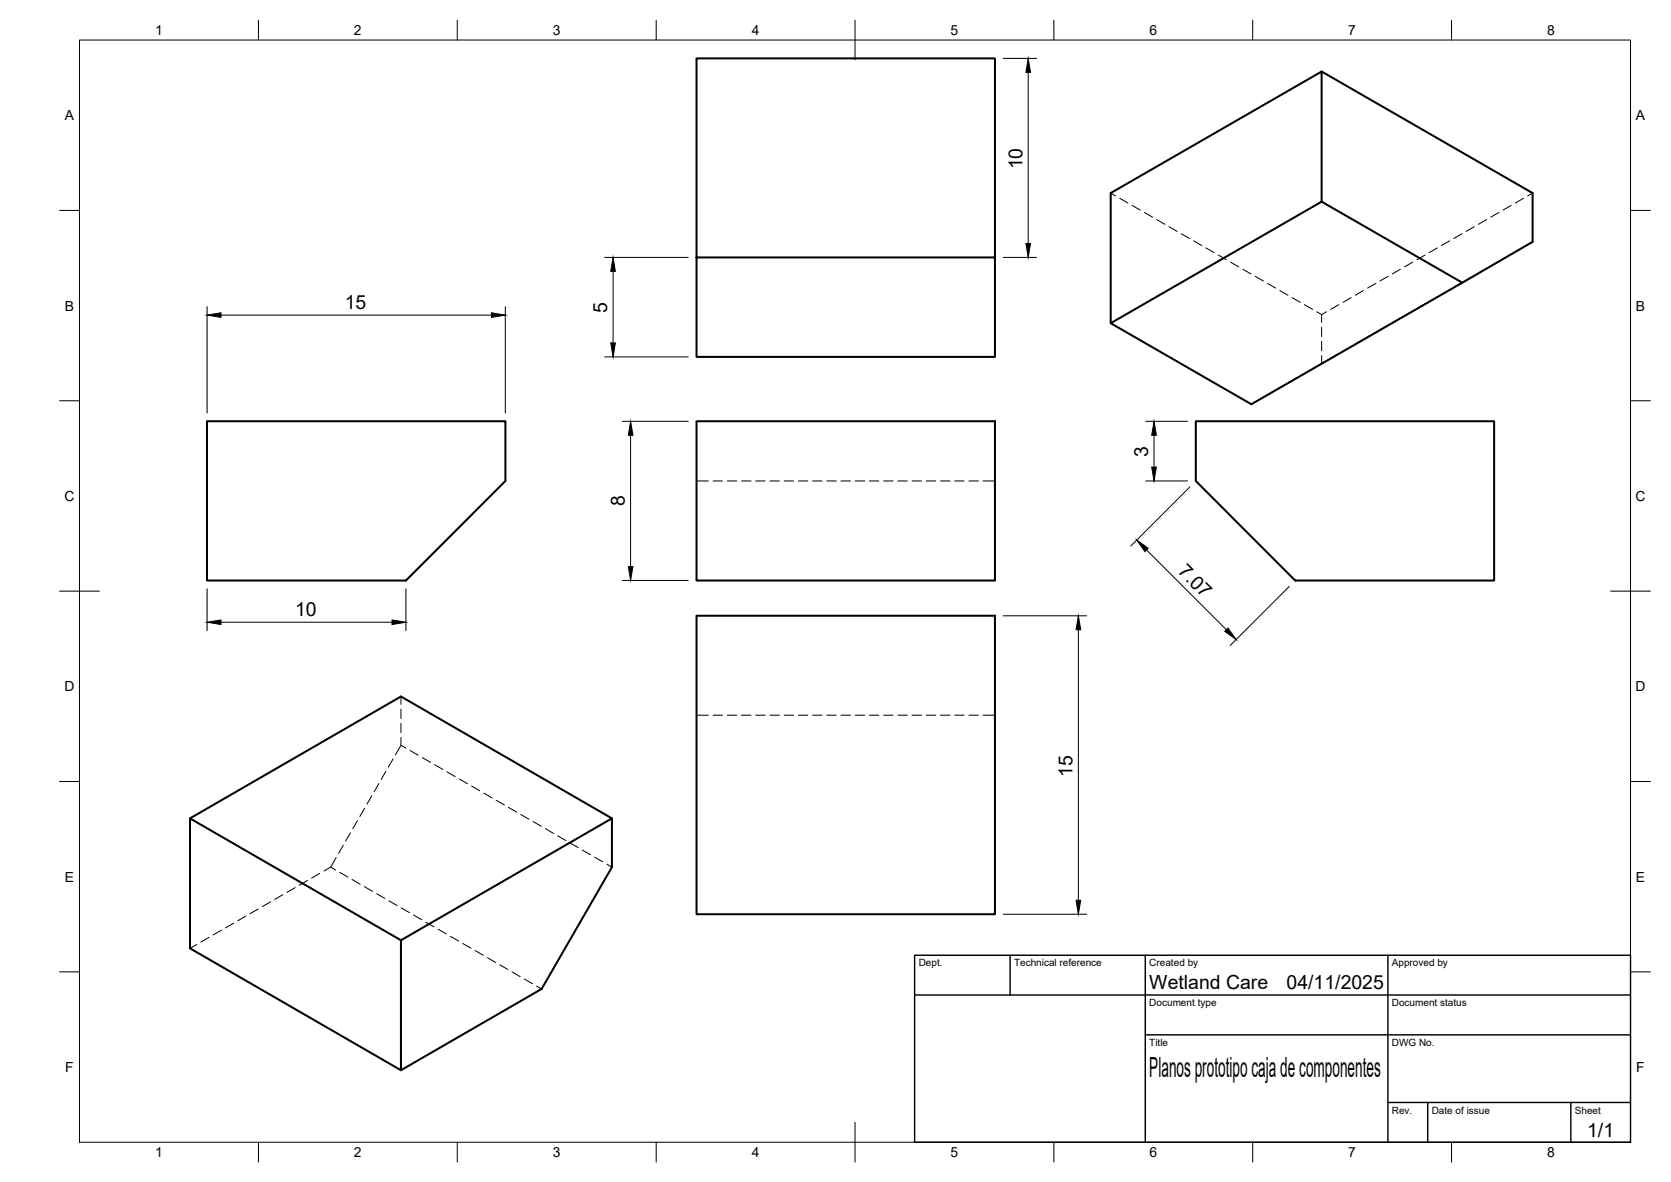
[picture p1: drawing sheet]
<svg xmlns="http://www.w3.org/2000/svg" width="420mm" height="297mm" viewBox="0 0 420 297" stroke-linecap="round" stroke-linejoin="round" font-family="sans-serif">
<!-- layer: Hidden -->
<g fill="none" stroke="#000" stroke-width=".25">
<path d="M279.3 48.5l1.2 .7M281.5 49.8l2.1 1.2M284.6 51.6l2.1 1.2M287.7 53.4l2.1 1.2M290.8 55.2l2.1 1.2M293.9 57l2.1 1.2M297 58.7l2.1 1.2M367.6 58.7l-2.1 1.2M370.7 57l-2.1 1.2M373.8 55.2l-2.1 1.2M376.9 53.4l-2.1 1.2M380 51.6l-2.1 1.2"/>
<path d="M383.1 49.8l-2.1 1.2M385.4 48.5l-1.3 .7M300.1 60.5l2.1 1.2M303.2 62.3l2.1 1.2M306.3 64.1l2.1 1.2M309.4 65.9l2.1 1.2M312.5 67.7l2.1 1.1M315.6 69.4l2.1 1.2M318.7 71.2l2.1 1.2M321.8 73l2 1.2M324.9 74.8l2 1.2M328 76.6l2.1 1.2"/>
<path d="M331.1 78.3l1.2 .8v1.9M333.5 78.3l-1.2 .8M336.7 76.6l-2.1 1.2M339.7 74.8l-2 1.2M342.8 73l-2 1.2M345.9 71.2l-2 1.2M349 69.4l-2 1.2M352.1 67.7l-2 1.1M352.1 79.9l-2 1.2M355.2 65.9l-2 1.2M355.2 78.1l-2 1.2M358.3 64.1l-2 1.2"/>
<path d="M358.3 76.4l-2 1.1M361.4 62.3l-2.1 1.2M361.4 74.6l-2.1 1.2M364.5 60.5l-2 1.2M364.5 72.8l-2 1.2M367.6 71l-2.1 1.2M370.7 69.2l-2.1 1.2M373.8 67.4l-2.1 1.2M376.9 65.7l-2.1 1.2M380 63.9l-2.1 1.2M383.1 62.1l-2.1 1.2M385.4 60.8l-1.3 .7"/>
<path d="M319.9 98.5l-2.1 1.2M323 96.8l-2.1 1.1M326.1 95l-2.1 1.1M329.1 93.2l-2 1.2M332.3 89.4v1.9l-2.1 1.3M332.3 82.2v2.4M332.3 85.8v2.4M333.5 90.6l-1.2 .7M336.7 88.8l-2.1 1.2M339.7 87l-2 1.2M342.8 85.3l-2 1.2M345.9 83.5l-2 1.2"/>
<path d="M349 81.7l-2 1.2M316.8 100.3l-2.2 1.3M175.1 120.9h3M179.3 120.9h2.4M182.9 120.9h2.4M186.4 120.9h2.4M190 120.9h2.4M193.6 120.9h2.4M197.2 120.9h2.3M200.7 120.9h2.4M204.3 120.9h2.4M207.9 120.9h2.4"/>
<path d="M211.5 120.9h2.3M215 120.9h2.4M218.6 120.9h2.4M222.2 120.9h2.4M225.8 120.9h2.3M229.3 120.9h2.4M232.9 120.9h2.4M236.5 120.9h2.4M240.1 120.9h2.3M243.6 120.9h2.4M247.2 120.9h3M100.8 175v2"/>
<path d="M100.8 178.2v2.4M175.1 179.7h3M179.3 179.7h2.4M182.9 179.7h2.4M186.4 179.7h2.4M190 179.7h2.4M193.6 179.7h2.4M197.2 179.7h2.3M200.7 179.7h2.4M204.3 179.7h2.4M207.9 179.7h2.4M211.5 179.7h2.3"/>
<path d="M215 179.7h2.4M218.6 179.7h2.4M222.2 179.7h2.4M225.8 179.7h2.3M229.3 179.7h2.4M232.9 179.7h2.4M236.5 179.7h2.4M240.1 179.7h2.3M243.6 179.7h2.4M247.2 179.7h3M95.2 196.9l-1.1 2.1M97 193.8l-1.2 2.1"/>
<path d="M98.8 190.7l-1.2 2.1M100.8 185.3v2l-1.4 2.4M100.8 181.8v2.3M100.8 187.3l1.3 .7M103.1 188.6l2.1 1.2M106.2 190.4l2.1 1.2M109.3 192.2l2.1 1.2M112.4 194l2 1.2M115.5 195.8l2 1.1M118.6 197.5l2 1.2M121.7 199.3l2 1.2M80.4 219.5l-2.1 1.2"/>
<path d="M83.1 217.9l-1.7 1M83.1 217.9l1.3 .7M84.5 215.5l-1.4 2.4M85.4 219.2l2.1 1.2M86.3 212.4l-1.2 2.1M88.1 209.3l-1.2 2.1M89.9 206.2l-1.2 2.1M91.7 203.1l-1.2 2.1M93.5 200l-1.2 2.1M124.8 201.1l2 1.2M127.8 202.9l2.1 1.2M130.9 204.7l2.1 1.2"/>
<path d="M134 206.5l2.1 1.2M137.1 208.2l2.1 1.3M140.2 210l2.1 1.2M143.3 211.8l2.1 1.2M146.4 213.6l2.1 1.2M149.5 215.4l2.1 1.2M152.6 217.2l1.3 .7M49.5 237.3l-1.7 1M52.6 235.5l-2.1 1.3M55.7 233.8l-2.1 1.2M58.8 232l-2.1 1.2M61.8 230.2l-2 1.2"/>
<path d="M64.9 228.4l-2 1.2M68 226.6l-2 1.2M71.1 224.8l-2 1.2M74.2 223.1l-2 1.1M77.3 221.3l-2.1 1.2M88.5 221l2.1 1.2M91.6 222.8l2.1 1.2M94.7 224.6l2.1 1.2M97.8 226.4l2.1 1.2M100.9 228.2l2.1 1.1M104 229.9l2 1.2M107.1 231.7l2 1.2"/>
<path d="M110.2 233.5l2 1.2M113.3 235.3l2 1.2M116.4 237.1l2 1.2M119.5 238.9l2 1.2M122.6 240.7l2 1.2M125.6 242.5l2.1 1.1M128.7 244.2l2.1 1.2M131.8 246l2.1 1.2M134.9 247.8l1.3 .7"/>
</g>
<!-- layer: Visible -->
<path d="M332.3 18l53.1 30.5v12.3l-70.8 40.8-35.3-20.4v-32.7l53-30.5v32.7l-53 30.5M332.3 50.7l35.4 20.3M175.1 64.7h75.1v25h-75.1v-75h75.1v50M52 105.9h75.1v15l-25 25h-50.1zM175.1 105.9h75.1v40h-75.1zM300.7 105.9h75v40h-50l-25-25zM175.1 154.7h75.1v75.1h-75.1zM47.8 205.7l53 30.6v32.7l-53-30.7v-32.6l53-30.7 53.1 30.7-53.1 30.6M153.9 205.7v12.2l-17.7 30.6-35.4 20.5" fill="none" stroke="#000" stroke-width=".51"/>
<!-- layer: BORDER -->
<g fill="none" stroke="#000" stroke-width=".25">
<path d="M20 10.1h390v276.9h-390zM65 5.1v5M115 5.1v5M165 5.1v5M215 5.1v10M265 5.1v5M315 5.1v5M365 5.1v5M15 52.9h5M410 52.9h5M15 100.7h5M410 100.7h5"/>
<path d="M15 148.6h10M405 148.6h10M15 196.4h5M410 196.4h5M15 244.2h5M410 244.2h5M65 287v5M115 287v5M165 287v5M215 282.1v9.9M265 287v5M315 287v5"/>
<path d="M365 287v5"/>
</g>
<!-- layer: TITLEBLOCK -->
<path d="M230 240.1h180v46.9h-180zM230 250h180M254 240.1v9.9M288 240.1v46.9M349 240.1v46.9M288 260.1h122M349 277.1h61M359 277.1v9.9M395 277.1v9.9" fill="none" stroke="#000" stroke-width=".36"/>
<!-- layer: FD_Dimensions -->
<g fill="none" stroke="#000" stroke-width=".25">
<path d="M252.2 14.7h8.4M258.5 18.2v43M52.1 77.1v26.7M55.6 79.2h68M127.1 77.1v26.7M152 64.7h21.1M154.2 68.2v18M252.2 64.7h8.4M152 89.7h21.1M156.5 105.9h16.6M158.6 109.4v33M288.1 105.9h10.5"/>
<path d="M290.2 109.4v8M288.1 120.9h10.5M288.3 138.2l20.1 20M299.2 122.4l-14.9 14.8M52.1 148v10.5M55.6 156.4h43M102.1 148v10.5M156.5 145.9h16.6M252.2 154.8h21M271.1 158.2v68M324.2 147.4l-14.9 14.8M252.2 229.8h21"/>
</g>
<g fill="#000" stroke="#000" stroke-width=".25">
<path d="M258.5 14.7l.6 3.5h-1.1zM52.1 79.2l3.5-.6v1.2zM123.6 78.6l3.5 .6-3.5 .6zM154.2 64.7l.5 3.5h-1.1zM258 61.2h1.1l-.6 3.5zM153.6 86.2h1.1l-.5 3.5zM158.6 105.9l.6 3.5h-1.2zM290.2 105.9l.6 3.5h-1.2zM289.6 117.4h1.2l-.6 3.5zM285.8 135.7l2.9 2.1-.8 .8zM52.1 156.4l3.5-.6v1.2zM98.6 155.8l3.5 .6-3.5 .6z"/>
<path d="M158 142.4h1.2l-.6 3.5zM271.1 154.8l.6 3.4h-1.1zM307.9 158.7l.9-.9 2 2.9zM270.6 226.2h1.1l-.6 3.6z"/>
</g>
<text font-size="7" x="289" y="270.6">Planos prototipo caja de componentes</text>
<g font-size="4.9">
<text x="257.1" y="42.6" transform="rotate(-90 257.1 42.6)">10</text>
<text x="86.7" y="77.7">15</text>
<text x="152.7" y="78.6" transform="rotate(-90 152.7 78.6)">5</text>
<text x="288.7" y="114.7" transform="rotate(-90 288.7 114.7)">3</text>
<text x="157.1" y="127.2" transform="rotate(-90 157.1 127.2)">8</text>
<text x="296" y="143.8" transform="rotate(45 296 143.8)">7.07</text>
<text x="74.2" y="154.9">10</text>
<text x="269.7" y="195.1" transform="rotate(-90 269.7 195.1)">15</text>
<text x="289" y="248.5">Wetland Care</text>
<text x="323.5" y="248.5">04/11/2025</text>
<text x="399.1" y="285.7">1/1</text>
</g>
<g font-size="3.5">
<text x="39" y="8.8">1</text>
<text x="89" y="8.8">2</text>
<text x="139" y="8.8">3</text>
<text x="189" y="8.8">4</text>
<text x="239" y="8.8">5</text>
<text x="289" y="8.8">6</text>
<text x="339" y="8.8">7</text>
<text x="389" y="8.8">8</text>
<text x="16.3" y="30.2">A</text>
<text x="411.3" y="30.2">A</text>
<text x="16.3" y="78">B</text>
<text x="411.3" y="78">B</text>
<text x="16.2" y="125.9">C</text>
<text x="411.2" y="125.9">C</text>
<text x="16.2" y="173.7">D</text>
<text x="411.2" y="173.7">D</text>
<text x="16.3" y="221.6">E</text>
<text x="411.3" y="221.6">E</text>
<text x="16.4" y="269.4">F</text>
<text x="411.4" y="269.4">F</text>
<text x="39" y="290.8">1</text>
<text x="89" y="290.8">2</text>
<text x="139" y="290.8">3</text>
<text x="189" y="290.8">4</text>
<text x="239" y="290.8">5</text>
<text x="289" y="290.8">6</text>
<text x="339" y="290.8">7</text>
<text x="389" y="290.8">8</text>
</g>
<g font-size="2.5">
<text x="231" y="242.9">Dept.</text>
<text x="255" y="242.9">Technical reference</text>
<text x="289" y="242.9">Created by</text>
<text x="350" y="242.9">Approved by</text>
<text x="289" y="252.8">Document type</text>
<text x="350" y="252.8">Document status</text>
<text x="289" y="262.9">Title</text>
<text x="350" y="262.9">DWG No.</text>
<text x="350" y="279.9">Rev.</text>
<text x="360" y="279.9">Date of issue</text>
<text x="396" y="279.9">Sheet</text>
</g>
</svg>
